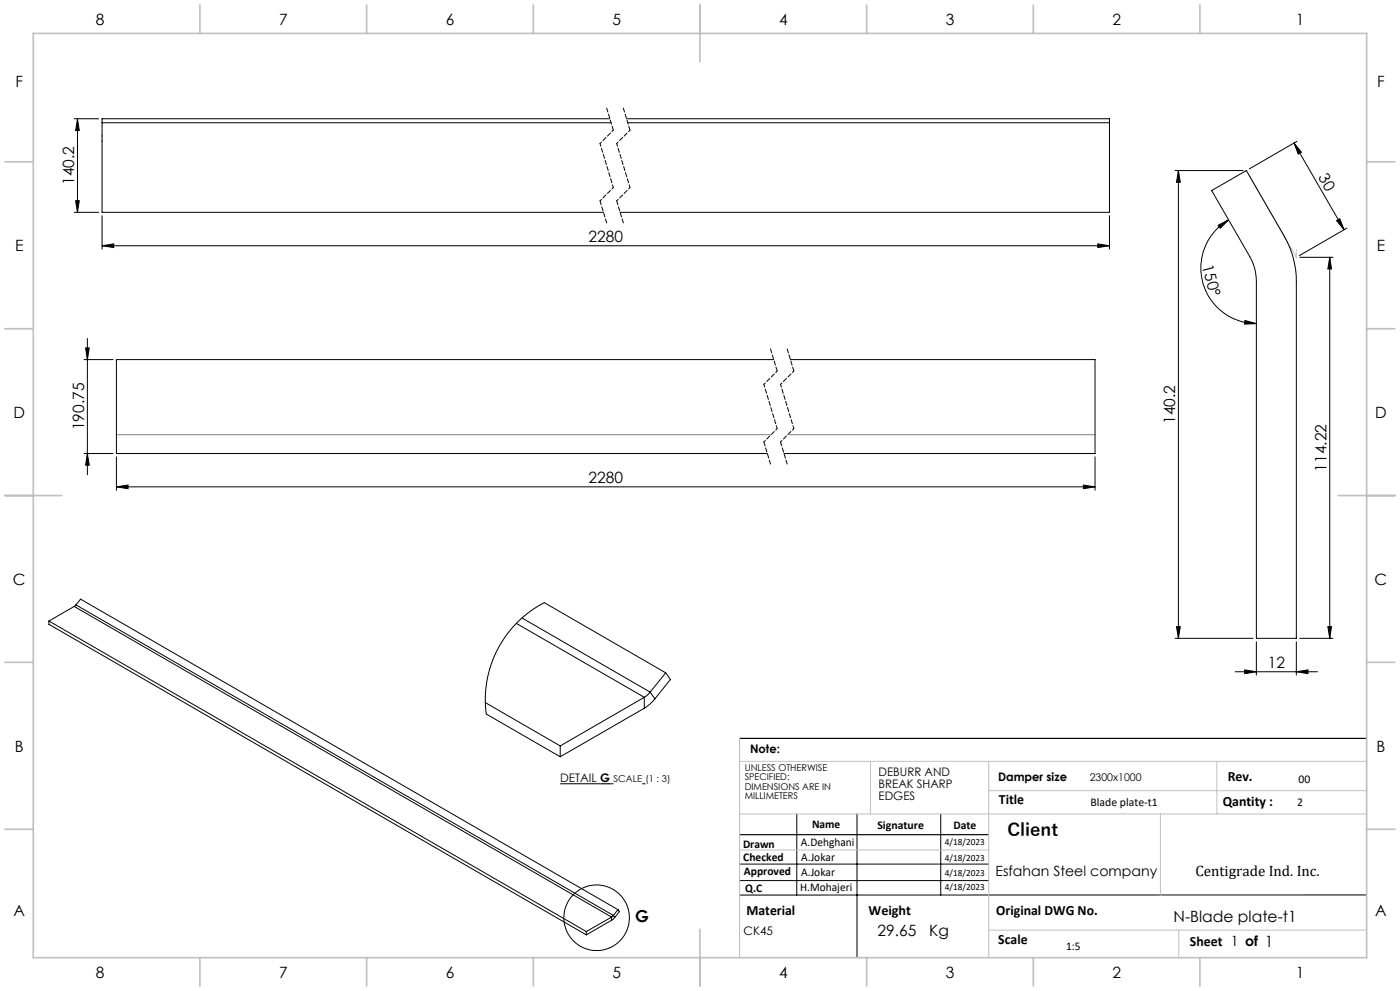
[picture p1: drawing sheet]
<svg xmlns="http://www.w3.org/2000/svg" width="420mm" height="297mm" viewBox="0 0 420 297" stroke-linecap="round" stroke-linejoin="round" font-family="sans-serif">
<g fill="none" stroke="#000" stroke-width=".3">
<path d="M22.3 35.6h7.3M23.2 35.6l.6 3.5h-1.1zM23.2 35.6v28M30.6 36.8h152.7M183 35.6h-152.4v28h150.4M188 35.6h144.8v28h-146.8M188.3 36.8h144.5M352.5 51.1h20.4M353.5 51.1v140.2M353.5 51.1l.6 3.5h-1.1zM363.5 57.1l10.4-6 11.4 19.7a27.3 27.3 0 0 1 3.6 13.5v107h-12v-107a14.6 14.6 0 0 0-2-7.5zM388.2 42.9l2.2 2.7-.9 .6z"/>
<path d="M388.2 42.9l15 26M389.1 42.4l-14.3 8.2M22.3 63.6h7.3M22.7 60.1h1.1l-.6 3.5zM30.6 73.7l3.5-.6v1.1zM30.6 64.7v9.9M30.6 73.7h302.2M329.4 73.1l3.4 .6-3.4 .5zM332.8 64.7v9.9M365.4 67.5l3.2-1.6-2.5 2.5zM368.6 65.9a16.7 16.7 0 0 0-7.8 18.7 16.7 16.7 0 0 0 16.1 12.4M389.9 77.1h10"/>
<path d="M398.9 77.1l.6 3.5h-1.1zM398.9 77.1v114.2M401 66.1l.9-.6 1.3 3.4zM404.1 68.4l-14.3 8.2M373.5 96.1l3.4 .9-3.5 .2zM25.2 107.8h8.7M25.7 104.3h1.1l-.6 3.5zM26.2 101.4v40.9M232.1 107.8h-197.2v28.1h195.3M237.1 107.8h91.4v28.1h-93.3M25.2 135.9h8.7M26.2 135.9l.6 3.5h-1.1z"/>
<path d="M34.9 136.9v10M328.5 136.9v10M34.9 145.9l3.5-.5v1.1zM34.9 145.9h293.6M325 145.4l3.5 .5-3.5 .6zM14.7 186.1v1l161.2 93.1M14.7 186.1l161.2 93.1M22.3 181.7l-7.6 4.4M22.3 181.7l161.2 93.1M22.8 181.3l-.5 .4M22.8 181.3l1.4-1.7 161.2 93M22.8 181.3l161.2 93.1"/>
<path d="M154.9 186.8l38.4 22.2M156.6 185.2l38.5 22.2M352.5 191.3h23.4M353 187.8h1.1l-.6 3.5zM376.9 192.3v10M388.9 192.3v10M389.9 191.3h10M398.4 187.8h1.1l-.6 3.5zM145.6 210.6l22.5 13M193.3 212.3l-25.2 14.5M193.3 209l-25.2 14.6M193.3 209v3.3"/>
<path d="M195.1 207.4l-1.8 1.6M195.1 207.4l1.4 2M196.5 209.4l-1.6 1.7-1.6 1.2M199.7 201.6l-36.4-21-2.7 1.6-2.6 1.8-3.1 2.8-3 3.5-2.4 3.9-1.6 3.4-1.3 3.9-.8 4.1-.2 3 .2 5.3 22.3 12.9M199.7 201.6l-4.6 5.8M199.7 201.6l1.4 2.1-4.6 5.7M370.6 201.3h24.7M373.4 200.8l3.5 .5-3.5 .6zM388.9 201.3l3.5-.5v1.1zM168.1 234.9h12M168.1 223.6v3.2M183.1 234.9h.9"/>
<path d="M192.6 234.9h1M221.9 259h74.7M239 243.9v24.3M257.1 243.9v43.1M282.2 243.9v24.3M175.9 279.2v1M183.5 275.8l-7.6 4.4M183.5 274.8l-7.6 4.4M183.5 274.8v1M184 274.4l-.5 .4M184 274.4l.4 .6M184.4 275l-.9 .8"/>
<path d="M185.4 272.6l-1.4 1.8M185.4 272.6l.4 .6-1.4 1.8M221.9 263.9h74.7M410 268.2h-188.1"/>
<circle cx="179" cy="275" r="9.8"/>
</g>
<path d="M180.1 234.9h3" fill="none" stroke="#000" stroke-width=".33"/>
<path d="M182 32.4l2 6.6M187 32.4l2 6.6M180 60.2l2 6.6M185 60.2l2 6.6M231.2 104.6l2 6.6M236.2 104.6l2 6.6M229.2 132.5l2 6.6M234.2 132.5l2 6.6" fill="none" stroke="#000" stroke-width=".3" stroke-dasharray="1.3 .6"/>
<path d="M184 39l-4 4M189 39l-4 4M184 56.2l-4 4M189 56.2l-4 4M233.2 111.2l-4 4M238.2 111.2l-4 4M233.2 128.5l-4 4M238.2 128.5l-4 4" fill="none" stroke="#000" stroke-width=".3" stroke-dasharray="1.3 .6" stroke-dashoffset=".7"/>
<path d="M180 43l4 13.2M185 43l4 13.2M229.2 115.2l4 13.3M234.2 115.2l4 13.3" fill="none" stroke="#000" stroke-width=".3" stroke-dasharray="1.3 .6" stroke-dashoffset=".4"/>
<path d="M34.9 130.3h196.5M236.3 130.3h92.2" fill="none" stroke="#808080" stroke-width=".3"/>
<path d="M221.9 221.3h188.1M221.9 250.2h74.7" fill="none" stroke="#000" stroke-width=".35"/>
<path d="M374.5 52.1l14.4 25v-2.3M221.9 228.2h188.1M261.2 228.2v15.7M296.6 228.2v58.8M296.6 237h113.4M365.1 228.2v15.7M221.9 243.9h188.1M221.9 254.7h74.7M348.1 243.9v24.3M296.6 278.8h113.4M353.6 278.8v8.2" fill="none" stroke="#c0c0c0" stroke-width=".3"/>
<path d="M221.9 221.3v65.7" fill="none" stroke="#c0c0c0" stroke-width=".35"/>
<g fill="none" stroke="#c0c0c0" stroke-width=".5">
<path d="M10 10h400v277h-400zM60 1.5v8.5M110 1.5v8.5M160 1.5v8.5M210 1.5v17M260 1.5v8.5M310 1.5v8.5M360 1.5v8.5M1.5 48.5h8.5M410 48.5h8.5M1.5 98.5h8.5M410 98.5h8.5"/>
<path d="M1.5 148.5h17M401.5 148.5h17M1.5 198.5h8.5M410 198.5h8.5M1.5 248.5h8.5M410 248.5h8.5M210 278.5v17M60 287v8.5M110 287v8.5M160 287v8.5M260 287v8.5M310 287v8.5"/>
<path d="M360 287v8.5"/>
</g>
<g fill="#000">
<path d="M23.2 35.6l.6 3.5h-1.1zM22.7 60.1h1.1l-.6 3.5z"/>
<path d="M30.6 73.7l3.5-.6v1.1zM329.4 73.1l3.4 .6-3.4 .5z"/>
<path d="M365.4 67.5l3.2-1.6-2.5 2.5zM373.5 96.1l3.4 .9-3.5 .2z"/>
<path d="M398.9 77.1l.6 3.5h-1.1zM398.4 187.8h1.1l-.6 3.5z"/>
<path d="M401 66.1l.9-.6 1.3 3.4zM388.2 42.9l2.2 2.7-.9 .6z"/>
<path d="M25.7 104.3h1.1l-.6 3.5zM26.2 135.9l.6 3.5h-1.1z"/>
<path d="M325 145.4l3.5 .5-3.5 .6zM34.9 145.9l3.5-.5v1.1z"/>
<path d="M353 187.8h1.1l-.6 3.5zM353.5 51.1l.6 3.5h-1.1z"/>
<path d="M388.9 201.3l3.5-.5v1.1zM373.4 200.8l3.5 .5-3.5 .6z"/>
</g>
<text font-size="5.3" x="302.2" y="250.7">Client</text>
<text font-size="4.9" x="190.5" y="276.3">G</text>
<g font-size="4.7">
<text x="28.7" y="7.6">8</text>
<text x="83.7" y="7.6">7</text>
<text x="133.7" y="7.6">6</text>
<text x="183.7" y="7.6">5</text>
<text x="233.7" y="7.6">4</text>
<text x="283.7" y="7.6">3</text>
<text x="333.7" y="7.6">2</text>
<text x="388.7" y="7.6">1</text>
<text x="4.6" y="26.1">F</text>
<text x="413.1" y="26.1">F</text>
<text x="395.3" y="53.1" transform="rotate(60 395.3 53.1)">30</text>
<text x="22.2" y="55.4" transform="rotate(-90 22.2 55.4)">140.2</text>
<text x="4.5" y="75.3">E</text>
<text x="176.6" y="72.6">2280</text>
<text x="413" y="75.3">E</text>
<text x="360.6" y="79.7" transform="rotate(75 360.6 79.7)">150°</text>
<text x="4" y="125.3">D</text>
<text x="412.5" y="125.3">D</text>
<text x="25.2" y="128.9" transform="rotate(-90 25.2 128.9)">190.75</text>
<text x="352.5" y="127" transform="rotate(-90 352.5 127)">140.2</text>
<text x="397.9" y="141.3" transform="rotate(-90 397.9 141.3)">114.22</text>
<text x="176.6" y="144.9">2280</text>
<text x="3.9" y="175.3">C</text>
<text x="412.4" y="175.3">C</text>
<text x="380.3" y="200.3">12</text>
<text x="4.4" y="225.3">B</text>
<text x="412.9" y="225.3">B</text>
<text x="4" y="274.6">A</text>
<text x="412.5" y="274.6">A</text>
<text x="263.3" y="280.5">29.65</text>
<text x="278.8" y="280.5">Kg</text>
<text x="352.1" y="276.4">N-Blade plate-t1</text>
<text x="28.7" y="293.1">8</text>
<text x="83.7" y="293.1">7</text>
<text x="133.7" y="293.1">6</text>
<text x="183.7" y="293.1">5</text>
<text x="233.7" y="293.1">4</text>
<text x="283.7" y="293.1">3</text>
<text x="333.7" y="293.1">2</text>
<text x="388.7" y="293.1">1</text>
</g>
<text font-size="4.5" x="358.6" y="262.6">Centigrade Ind. Inc.</text>
<g font-size="4.2">
<text x="368.3" y="234.1">Rev.</text>
<text x="299.7" y="240.9">Title</text>
<text x="366.8" y="241.6">Qantity :</text>
<text x="298.6" y="262.6">Esfahan Steel company</text>
<text x="223.9" y="274.2">Material</text>
<text x="260.6" y="274.2">Weight</text>
<text x="298.9" y="274.2">Original DWG No.</text>
<text x="299.5" y="282.8">Scale</text>
<text x="357" y="283.6">Sheet 1 of 1</text>
</g>
<g font-size="3.5">
<text x="225" y="225.7">Note:</text>
<text x="263.6" y="232.6">DEBURR AND</text>
<text x="168.1" y="234.5">DETAIL G</text>
<text x="263.6" y="236.1">BREAK SHARP</text>
<text x="263.6" y="239.7">EDGES</text>
<text x="299.4" y="234.1">Damper size</text>
<text x="389.6" y="234.7">00</text>
<text x="327.2" y="241.6">Blade plate-t1</text>
<text x="389.2" y="241.6">2</text>
<text x="243.6" y="248.1">Name</text>
<text x="263.2" y="248.5">Signature</text>
<text x="286" y="248.5">Date</text>
<text x="222.9" y="254">Drawn</text>
<text x="240.3" y="253.6">A.Dehghani</text>
<text x="240.4" y="257.9">A.Jokar</text>
<text x="223" y="258.1">Checked</text>
<text x="223.2" y="262.1">Approved</text>
<text x="240.4" y="262.4">A.Jokar</text>
<text x="223.6" y="267.4">Q.C</text>
<text x="240.1" y="267.1">H.Mohajeri</text>
<text x="223.1" y="280.2">CK45</text>
<text x="319.8" y="284.6">1:5</text>
</g>
<text font-size="3.2" x="326.9" y="234.1">2300x1000</text>
<g font-size="2.8">
<text x="223.4" y="231">UNLESS OTHERWISE</text>
<text x="223.4" y="233.8">SPECIFIED:</text>
<text x="184" y="234.5">SCALE (1 : 3)</text>
<text x="223.4" y="236.7">DIMENSIONS ARE IN</text>
<text x="223.4" y="239.5">MILLIMETERS</text>
<text x="283.5" y="253.2">4/18/2023</text>
<text x="283.5" y="258.1">4/18/2023</text>
<text x="283.5" y="262.7">4/18/2023</text>
<text x="283.5" y="266.6">4/18/2023</text>
</g>
</svg>
